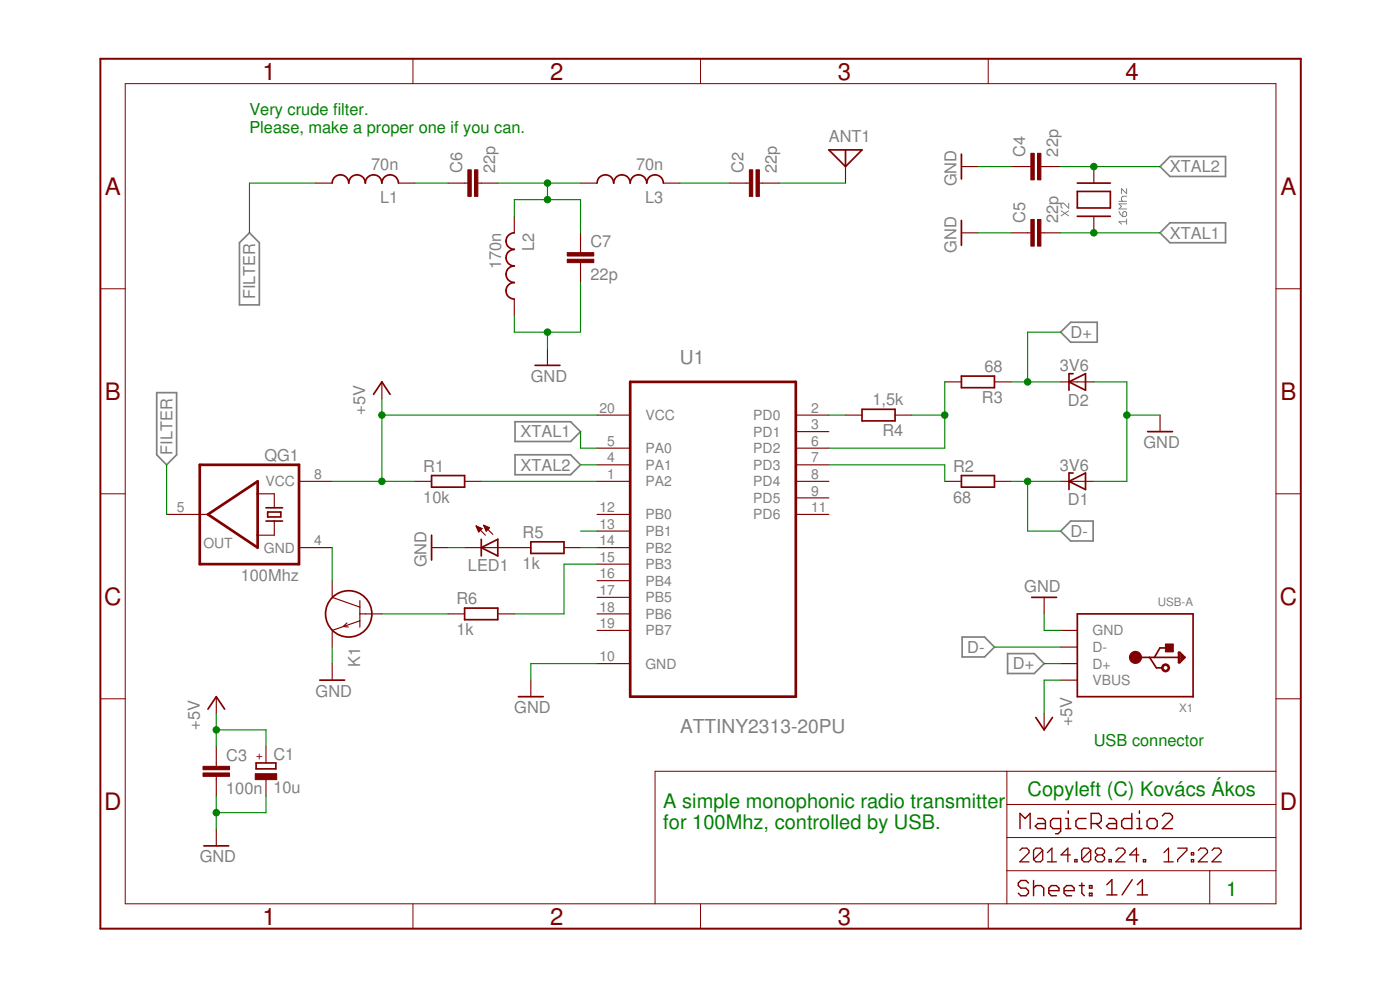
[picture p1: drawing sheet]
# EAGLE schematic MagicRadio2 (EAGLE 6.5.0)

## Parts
ANT1  ANTENNA  [PAD-01]
C1  10u  CPOL-EUE2.5-6  [E2,5-6]
C2  22p  C-EU025-024X044  [C025-024X044]
C3  100n  C-EU025-024X044  [C025-024X044]
C4  22p  C-EU025-024X044  [C025-024X044]
C5  22p  C-EU025-024X044  [C025-024X044]
C6  22p  C-EU025-024X044  [C025-024X044]
C7  22p  C-EU025-024X044  [C025-024X044]
D1  3V6  ZENER-DIODEDO34-7  [DO34Z7]
D2  3V6  ZENER-DIODEDO34-7  [DO34Z7]
K1  NPN-TRANSISTOR  [NPN-TRANSISTOR]
L1  70n  L-USTFI0307  [TFI0307]
L2  170n  L-USTFI0307  [TFI0307]
L3  70n  L-USTFI0307  [TFI0307]
LED1  LED  [SMARTLED-TTW]
QG1  100Mhz  QG5460  [DIL08S]
R1  10k  R-EU_0204/5  [0204/5]
R2  68  R-EU_0204/5  [0204/5]
R3  68  R-EU_0204/5  [0204/5]
R4  1,5k  R-EU_0204/5  [0204/5]
R5  1k  R-EU_0204/5  [0204/5]
R6  1k  R-EU_0204/5  [0204/5]
U1  ATTINY2313-20PU  [DIP254P762X533-20]
X1  USB-A  [MOLEX_480371000]
X2  16Mhz  XTAL-3.2X1.5  [XTAL3215]

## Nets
+5V: C1.+ C3.1 QG1.8(VCC) R1.1 U1.20(VCC) X1.1(VBUS)
D+: D2.C R3.1 X1.3(D+)
D-: D1.C R2.2 X1.2(D-)
FILTER: L1.1 QG1.5(OUT)
GND: C1.- C3.2 C4.1 C5.1 C7.2 D1.A D2.A K1.E L2.1 LED1.C@1(C) U1.10(GND) X1.4(GND)
N$1: K1.C QG1.4(GND)
N$2: R3.2 R4.1 U1.6(PD2)
N$3: R5.2 U1.14(PB2)
N$4: R2.1 U1.7(PD3)
N$5: K1.B R6.1
N$6: LED1.A@1(A) R5.1
N$7: R6.2 U1.15(PB3)
N$10: U1.13(PB1)
N$11: C6.2 C7.1 L2.2 L3.1
N$12: C2.1 L3.2
N$13: ANT1.1 C2.2
N$14: C6.1 L1.2
RST: R1.2 U1.1(PA2)
RX: R4.2 U1.2(PD0)
XTAL1: C5.2 U1.5(PA0) X2.P$1
XTAL2: C4.2 U1.4(PA1) X2.P$2
Unconnected: U1.3(PD1) U1.8(PD4) U1.9(PD5) U1.11(PD6) U1.12(PB0) U1.16(PB4) U1.17(PB5) U1.18(PB6) U1.19(PB7)

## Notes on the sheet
- Very crude filter. 
  Please, make a proper one if you can.
- USB connector
- Copyleft (C) Kovács Ákos
- A simple monophonic radio transmitter
  for 100Mhz, controlled by USB.
- 1
